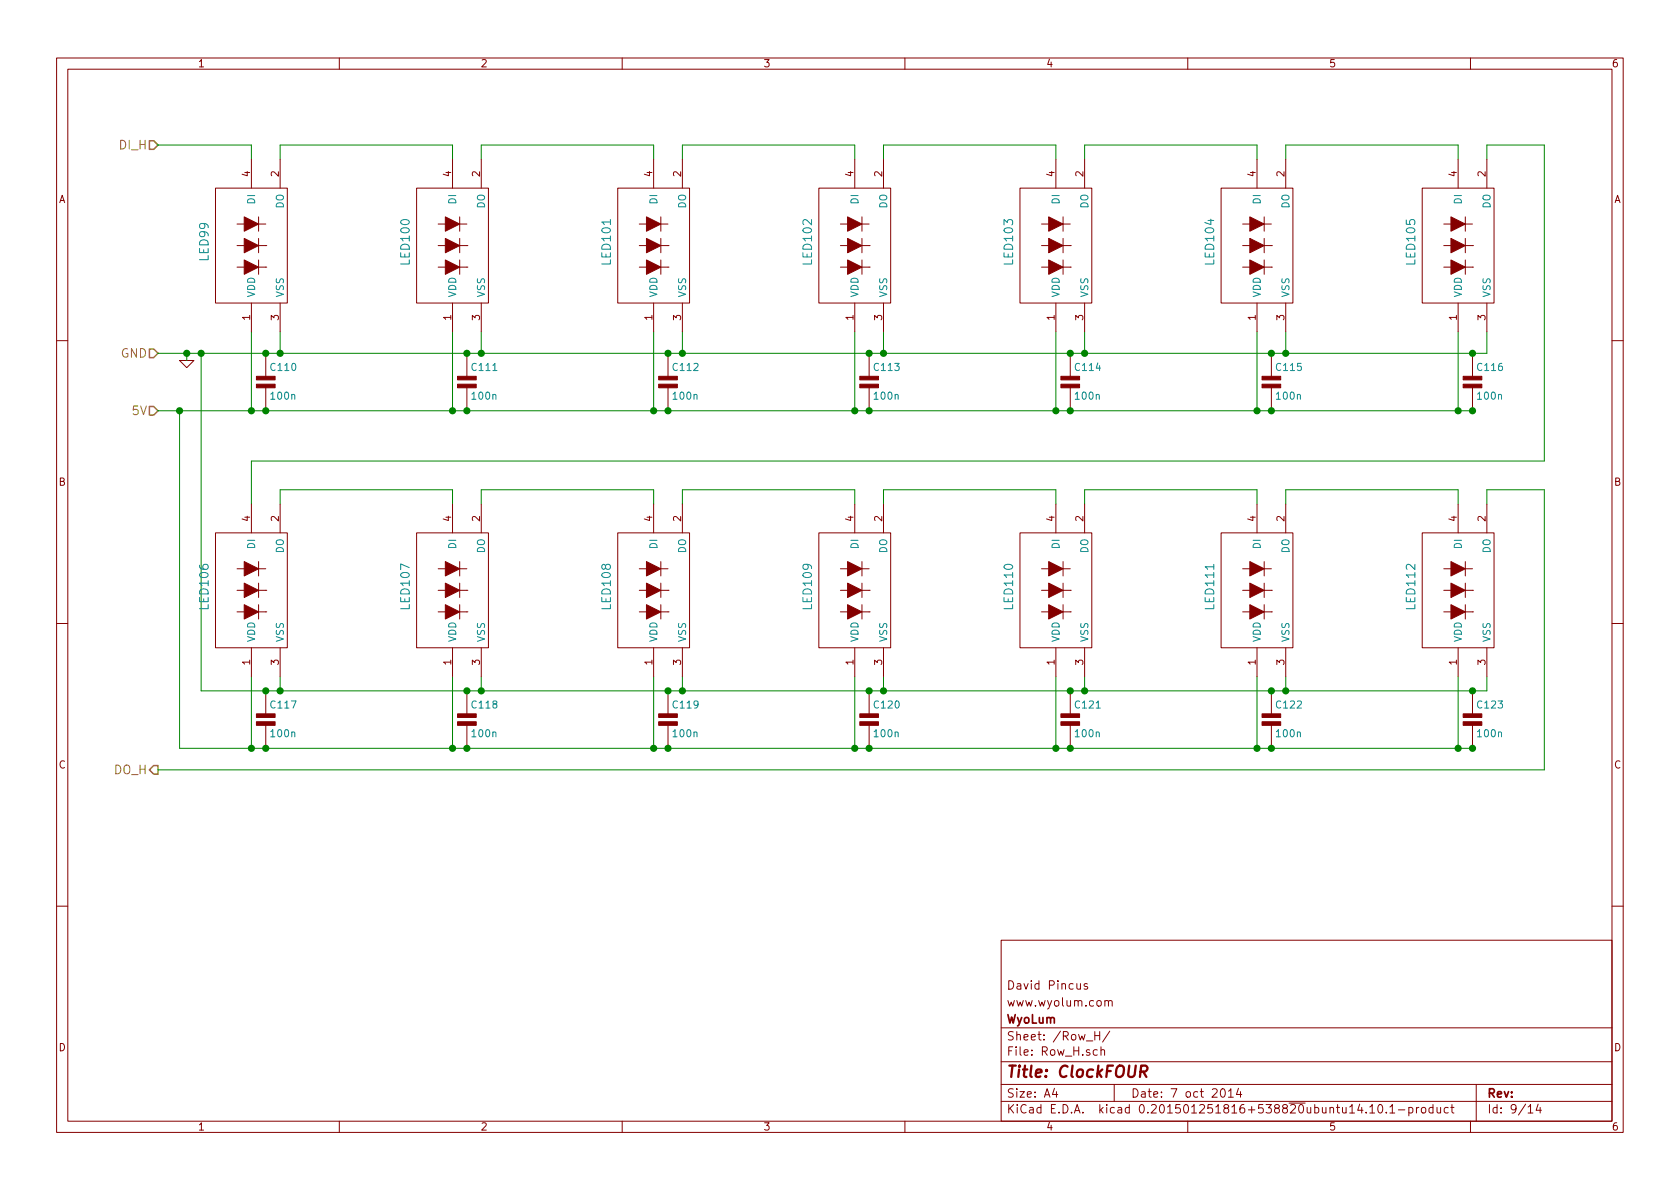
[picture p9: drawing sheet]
EESchema Schematic File Version 2
LIBS:ClockFOUR
LIBS:ClockFOUR-cache
EELAYER 25 0
EELAYER END
$Descr A4 11693 8268
encoding utf-8
Sheet 9 14
Title "ClockFOUR"
Date "7 oct 2014"
Rev ""
Comp "WyoLum"
Comment1 "www.wyolum.com"
Comment2 "David Pincus"
Comment3 ""
Comment4 ""
$EndDescr
Text HLabel 1100 5350 0    60   Output ~ 0
DO_H
Text HLabel 1100 2450 0    60   Input ~ 0
GND
Text HLabel 1100 1000 0    60   Input ~ 0
DI_H
Text HLabel 1100 2850 0    60   Input ~ 0
5V
$Comp
L GND #PWR018
U 1 1
P 1300 2500
F 0 "#PWR018" H 1300 2500 30  0001 C CNN
F 1 "GND" H 1300 2430 30  0001 C CNN
F 2 "" H 1300 2500 60  0001 C CNN
F 3 "" H 1300 2500 60  0001 C CNN
	1    1300 2500
	1    0    0    -1  
$EndComp
$Comp
L C2 C110
U 1 1
P 1850 2650
F 0 "C110" H 1875 2750 50  0000 L CNN
F 1 "100n" H 1875 2550 50  0000 L CNN
F 2 "C4_Pretty:c_0805_led" H 1850 2650 50  0001 C CNN
F 3 "" H 1850 2650 60  0001 C CNN
F 4 "CAP CER 0.1UF 25V 10% X7R 0805" H 1850 2850 60  0001 L CNN "Field4"
F 5 "100n, 25V" H 1850 2950 60  0001 L CNN "Field5"
F 6 "Surface Mount, MLCC" H 1850 3050 60  0001 L CNN "Field6"
F 7 "Kemet" H 1850 3150 60  0001 L CNN "Field7"
F 8 "C0805C104K3RACTU" H 1850 3250 60  0001 L CNN "Field8"
F 9 "Digikey" H 1850 3350 60  0001 L CNN "Field9"
F 10 "399-1168-1-ND" H 1850 3450 60  0001 L CNN "Field10"
F 11 "http://www.digikey.com/product-detail/en/C0805C104K3RACTU/399-1168-1-ND/411443" H 1850 3550 60  0001 L CNN "Field11"
	1    1850 2650
	1    0    0    -1  
$EndComp
Wire Wire Line
	1300 2450 1300 2500
Wire Wire Line
	1100 1000 1750 1000
Wire Wire Line
	1750 1000 1750 1100
Connection ~ 1300 2450
Wire Wire Line
	1950 1100 1950 1000
Wire Wire Line
	1950 1000 3150 1000
Wire Wire Line
	3150 1000 3150 1100
Wire Wire Line
	3350 1100 3350 1000
Wire Wire Line
	3350 1000 4550 1000
Wire Wire Line
	4550 1000 4550 1100
Wire Wire Line
	4750 1100 4750 1000
Wire Wire Line
	4750 1000 5950 1000
Wire Wire Line
	5950 1000 5950 1100
Wire Wire Line
	6150 1100 6150 1000
Wire Wire Line
	6150 1000 7350 1000
Wire Wire Line
	7350 1000 7350 1100
Wire Wire Line
	7550 1100 7550 1000
Wire Wire Line
	7550 1000 8750 1000
Wire Wire Line
	8750 1000 8750 1100
Wire Wire Line
	8950 1100 8950 1000
Wire Wire Line
	8950 1000 10150 1000
Wire Wire Line
	10150 1000 10150 1100
Wire Wire Line
	10350 1100 10350 1000
Wire Wire Line
	10350 1000 10750 1000
Wire Wire Line
	10750 3200 1750 3200
Wire Wire Line
	1750 3200 1750 3500
Wire Wire Line
	1950 3500 1950 3400
Wire Wire Line
	1950 3400 3150 3400
Wire Wire Line
	3150 3400 3150 3500
Wire Wire Line
	3350 3500 3350 3400
Wire Wire Line
	3350 3400 4550 3400
Wire Wire Line
	4550 3400 4550 3500
Wire Wire Line
	4750 3500 4750 3400
Wire Wire Line
	4750 3400 5950 3400
Wire Wire Line
	5950 3400 5950 3500
Wire Wire Line
	6150 3500 6150 3400
Wire Wire Line
	6150 3400 7350 3400
Wire Wire Line
	7350 3400 7350 3500
Wire Wire Line
	7550 3500 7550 3400
Wire Wire Line
	7550 3400 8750 3400
Wire Wire Line
	8750 3400 8750 3500
Wire Wire Line
	8950 3500 8950 3400
Wire Wire Line
	8950 3400 10150 3400
Wire Wire Line
	10150 3400 10150 3500
Wire Wire Line
	10350 3500 10350 3400
Wire Wire Line
	10350 3400 10750 3400
Wire Wire Line
	10750 3400 10750 5350
Wire Wire Line
	10750 5350 1100 5350
Wire Wire Line
	10750 1000 10750 3200
Wire Wire Line
	1100 2450 10350 2450
Wire Wire Line
	10350 2450 10350 2300
Wire Wire Line
	1100 2850 10250 2850
Wire Wire Line
	1950 2300 1950 2450
Connection ~ 1950 2450
Wire Wire Line
	3350 2300 3350 2450
Connection ~ 3350 2450
Wire Wire Line
	4750 2300 4750 2450
Connection ~ 4750 2450
Wire Wire Line
	6150 2300 6150 2450
Connection ~ 6150 2450
Wire Wire Line
	7550 2300 7550 2450
Connection ~ 7550 2450
Wire Wire Line
	8950 2300 8950 2450
Connection ~ 8950 2450
Wire Wire Line
	10150 2850 10150 2300
Wire Wire Line
	8750 2300 8750 2850
Connection ~ 8750 2850
Wire Wire Line
	7350 2300 7350 2850
Connection ~ 7350 2850
Wire Wire Line
	5950 2300 5950 2850
Connection ~ 5950 2850
Wire Wire Line
	4550 2300 4550 2850
Connection ~ 4550 2850
Wire Wire Line
	3150 2300 3150 2850
Connection ~ 3150 2850
Wire Wire Line
	1750 2300 1750 2850
Connection ~ 1750 2850
$Comp
L C2 C111
U 1 1
P 3250 2650
F 0 "C111" H 3275 2750 50  0000 L CNN
F 1 "100n" H 3275 2550 50  0000 L CNN
F 2 "C4_Pretty:c_0805_led" H 3250 2650 50  0001 C CNN
F 3 "" H 3250 2650 60  0001 C CNN
F 4 "CAP CER 0.1UF 25V 10% X7R 0805" H 3250 2850 60  0001 L CNN "Field4"
F 5 "100nF, 25V" H 3250 2950 60  0001 L CNN "Field5"
F 6 "Surface Mount, MLCC" H 3250 3050 60  0001 L CNN "Field6"
F 7 "Kemet" H 3250 3150 60  0001 L CNN "Field7"
F 8 "C0805C104K3RACTU" H 3250 3250 60  0001 L CNN "Field8"
F 9 "Digikey" H 3250 3350 60  0001 L CNN "Field9"
F 10 "399-1168-1-ND" H 3250 3450 60  0001 L CNN "Field10"
F 11 "http://www.digikey.com/product-detail/en/C0805C104K3RACTU/399-1168-1-ND/411443" H 3250 3550 60  0001 L CNN "Field11"
	1    3250 2650
	1    0    0    -1  
$EndComp
$Comp
L C2 C112
U 1 1
P 4650 2650
F 0 "C112" H 4675 2750 50  0000 L CNN
F 1 "100n" H 4675 2550 50  0000 L CNN
F 2 "C4_Pretty:c_0805_led" H 4650 2650 50  0001 C CNN
F 3 "" H 4650 2650 60  0001 C CNN
F 4 "CAP CER 0.1UF 25V 10% X7R 0805" H 4650 2850 60  0001 L CNN "Field4"
F 5 "100n, 25V" H 4650 2950 60  0001 L CNN "Field5"
F 6 "Surface Mount, MLCC" H 4650 3050 60  0001 L CNN "Field6"
F 7 "Kemet" H 4650 3150 60  0001 L CNN "Field7"
F 8 "C0805C104K3RACTU" H 4650 3250 60  0001 L CNN "Field8"
F 9 "Digikey" H 4650 3350 60  0001 L CNN "Field9"
F 10 "399-1168-1-ND" H 4650 3450 60  0001 L CNN "Field10"
F 11 "http://www.digikey.com/product-detail/en/C0805C104K3RACTU/399-1168-1-ND/411443" H 4650 3550 60  0001 L CNN "Field11"
	1    4650 2650
	1    0    0    -1  
$EndComp
$Comp
L C2 C113
U 1 1
P 6050 2650
F 0 "C113" H 6075 2750 50  0000 L CNN
F 1 "100n" H 6075 2550 50  0000 L CNN
F 2 "C4_Pretty:c_0805_led" H 6050 2650 50  0001 C CNN
F 3 "" H 6050 2650 60  0001 C CNN
F 4 "CAP CER 0.1UF 25V 10% X7R 0805" H 6050 2850 60  0001 L CNN "Field4"
F 5 "100nF, 25V" H 6050 2950 60  0001 L CNN "Field5"
F 6 "Surface Mount, MLCC" H 6050 3050 60  0001 L CNN "Field6"
F 7 "Kemet" H 6050 3150 60  0001 L CNN "Field7"
F 8 "C0805C104K3RACTU" H 6050 3250 60  0001 L CNN "Field8"
F 9 "Digikey" H 6050 3350 60  0001 L CNN "Field9"
F 10 "399-1168-1-ND" H 6050 3450 60  0001 L CNN "Field10"
F 11 "http://www.digikey.com/product-detail/en/C0805C104K3RACTU/399-1168-1-ND/411443" H 6050 3550 60  0001 L CNN "Field11"
	1    6050 2650
	1    0    0    -1  
$EndComp
$Comp
L C2 C114
U 1 1
P 7450 2650
F 0 "C114" H 7475 2750 50  0000 L CNN
F 1 "100n" H 7475 2550 50  0000 L CNN
F 2 "C4_Pretty:c_0805_led" H 7450 2650 50  0001 C CNN
F 3 "" H 7450 2650 60  0001 C CNN
F 4 "CAP CER 0.1UF 25V 10% X7R 0805" H 7450 2850 60  0001 L CNN "Field4"
F 5 "100n, 25V" H 7450 2950 60  0001 L CNN "Field5"
F 6 "Surface Mount, MLCC" H 7450 3050 60  0001 L CNN "Field6"
F 7 "Kemet" H 7450 3150 60  0001 L CNN "Field7"
F 8 "C0805C104K3RACTU" H 7450 3250 60  0001 L CNN "Field8"
F 9 "Digikey" H 7450 3350 60  0001 L CNN "Field9"
F 10 "399-1168-1-ND" H 7450 3450 60  0001 L CNN "Field10"
F 11 "http://www.digikey.com/product-detail/en/C0805C104K3RACTU/399-1168-1-ND/411443" H 7450 3550 60  0001 L CNN "Field11"
	1    7450 2650
	1    0    0    -1  
$EndComp
$Comp
L C2 C115
U 1 1
P 8850 2650
F 0 "C115" H 8875 2750 50  0000 L CNN
F 1 "100n" H 8875 2550 50  0000 L CNN
F 2 "C4_Pretty:c_0805_led" H 8850 2650 50  0001 C CNN
F 3 "" H 8850 2650 60  0001 C CNN
F 4 "CAP CER 0.1UF 25V 10% X7R 0805" H 8850 2850 60  0001 L CNN "Field4"
F 5 "100nF, 25V" H 8850 2950 60  0001 L CNN "Field5"
F 6 "Surface Mount, MLCC" H 8850 3050 60  0001 L CNN "Field6"
F 7 "Kemet" H 8850 3150 60  0001 L CNN "Field7"
F 8 "C0805C104K3RACTU" H 8850 3250 60  0001 L CNN "Field8"
F 9 "Digikey" H 8850 3350 60  0001 L CNN "Field9"
F 10 "399-1168-1-ND" H 8850 3450 60  0001 L CNN "Field10"
F 11 "http://www.digikey.com/product-detail/en/C0805C104K3RACTU/399-1168-1-ND/411443" H 8850 3550 60  0001 L CNN "Field11"
	1    8850 2650
	1    0    0    -1  
$EndComp
$Comp
L C2 C116
U 1 1
P 10250 2650
F 0 "C116" H 10275 2750 50  0000 L CNN
F 1 "100n" H 10275 2550 50  0000 L CNN
F 2 "C4_Pretty:c_0805_led" H 10250 2650 50  0001 C CNN
F 3 "" H 10250 2650 60  0001 C CNN
F 4 "CAP CER 0.1UF 25V 10% X7R 0805" H 10250 2850 60  0001 L CNN "Field4"
F 5 "100n, 25V" H 10250 2950 60  0001 L CNN "Field5"
F 6 "Surface Mount, MLCC" H 10250 3050 60  0001 L CNN "Field6"
F 7 "Kemet" H 10250 3150 60  0001 L CNN "Field7"
F 8 "C0805C104K3RACTU" H 10250 3250 60  0001 L CNN "Field8"
F 9 "Digikey" H 10250 3350 60  0001 L CNN "Field9"
F 10 "399-1168-1-ND" H 10250 3450 60  0001 L CNN "Field10"
F 11 "http://www.digikey.com/product-detail/en/C0805C104K3RACTU/399-1168-1-ND/411443" H 10250 3550 60  0001 L CNN "Field11"
	1    10250 2650
	1    0    0    -1  
$EndComp
Connection ~ 10150 2850
$Comp
L C2 C117
U 1 1
P 1850 5000
F 0 "C117" H 1875 5100 50  0000 L CNN
F 1 "100n" H 1875 4900 50  0000 L CNN
F 2 "C4_Pretty:c_0805_led" H 1850 5000 50  0001 C CNN
F 3 "" H 1850 5000 60  0001 C CNN
F 4 "CAP CER 0.1UF 25V 10% X7R 0805" H 1850 5200 60  0001 L CNN "Field4"
F 5 "100nF, 25V" H 1850 5300 60  0001 L CNN "Field5"
F 6 "Surface Mount, MLCC" H 1850 5400 60  0001 L CNN "Field6"
F 7 "Kemet" H 1850 5500 60  0001 L CNN "Field7"
F 8 "C0805C104K3RACTU" H 1850 5600 60  0001 L CNN "Field8"
F 9 "Digikey" H 1850 5700 60  0001 L CNN "Field9"
F 10 "399-1168-1-ND" H 1850 5800 60  0001 L CNN "Field10"
F 11 "http://www.digikey.com/product-detail/en/C0805C104K3RACTU/399-1168-1-ND/411443" H 1850 5900 60  0001 L CNN "Field11"
	1    1850 5000
	1    0    0    -1  
$EndComp
Wire Wire Line
	1400 2450 1400 4800
Wire Wire Line
	1400 4800 10350 4800
Wire Wire Line
	1950 4800 1950 4700
Wire Wire Line
	10350 4800 10350 4700
Connection ~ 1950 4800
Wire Wire Line
	8950 4800 8950 4700
Connection ~ 8950 4800
Wire Wire Line
	7550 4800 7550 4700
Connection ~ 7550 4800
Wire Wire Line
	6150 4800 6150 4700
Connection ~ 6150 4800
Wire Wire Line
	4750 4800 4750 4700
Connection ~ 4750 4800
Wire Wire Line
	3350 4800 3350 4700
Connection ~ 3350 4800
Connection ~ 1850 4800
Connection ~ 7450 2450
Connection ~ 8850 2450
Connection ~ 6050 2450
Connection ~ 6050 2850
Connection ~ 7450 2850
Connection ~ 8850 2850
Connection ~ 10250 2450
Connection ~ 10250 2850
Connection ~ 4650 2450
Connection ~ 4650 2850
Connection ~ 3250 2850
Connection ~ 3250 2450
Connection ~ 1850 2450
Connection ~ 1850 2850
Wire Wire Line
	1250 2850 1250 5200
Wire Wire Line
	1250 5200 10250 5200
Connection ~ 1250 2850
Wire Wire Line
	10150 4700 10150 5200
Connection ~ 1850 5200
Wire Wire Line
	8750 4700 8750 5200
Connection ~ 8750 5200
Wire Wire Line
	7350 4700 7350 5200
Connection ~ 7350 5200
Wire Wire Line
	5950 4700 5950 5200
Connection ~ 5950 5200
Wire Wire Line
	4550 4700 4550 5200
Connection ~ 4550 5200
Wire Wire Line
	3150 4700 3150 5200
Connection ~ 3150 5200
Wire Wire Line
	1750 4700 1750 5200
Connection ~ 1750 5200
$Comp
L C2 C118
U 1 1
P 3250 5000
F 0 "C118" H 3275 5100 50  0000 L CNN
F 1 "100n" H 3275 4900 50  0000 L CNN
F 2 "C4_Pretty:c_0805_led" H 3250 5000 50  0001 C CNN
F 3 "" H 3250 5000 60  0001 C CNN
F 4 "CAP CER 0.1UF 25V 10% X7R 0805" H 3250 5200 60  0001 L CNN "Field4"
F 5 "100n, 25V" H 3250 5300 60  0001 L CNN "Field5"
F 6 "Surface Mount, MLCC" H 3250 5400 60  0001 L CNN "Field6"
F 7 "Kemet" H 3250 5500 60  0001 L CNN "Field7"
F 8 "C0805C104K3RACTU" H 3250 5600 60  0001 L CNN "Field8"
F 9 "Digikey" H 3250 5700 60  0001 L CNN "Field9"
F 10 "399-1168-1-ND" H 3250 5800 60  0001 L CNN "Field10"
F 11 "http://www.digikey.com/product-detail/en/C0805C104K3RACTU/399-1168-1-ND/411443" H 3250 5900 60  0001 L CNN "Field11"
	1    3250 5000
	1    0    0    -1  
$EndComp
$Comp
L C2 C119
U 1 1
P 4650 5000
F 0 "C119" H 4675 5100 50  0000 L CNN
F 1 "100n" H 4675 4900 50  0000 L CNN
F 2 "C4_Pretty:c_0805_led" H 4650 5000 50  0001 C CNN
F 3 "" H 4650 5000 60  0001 C CNN
F 4 "CAP CER 0.1UF 25V 10% X7R 0805" H 4650 5200 60  0001 L CNN "Field4"
F 5 "100nF, 25V" H 4650 5300 60  0001 L CNN "Field5"
F 6 "Surface Mount, MLCC" H 4650 5400 60  0001 L CNN "Field6"
F 7 "Kemet" H 4650 5500 60  0001 L CNN "Field7"
F 8 "C0805C104K3RACTU" H 4650 5600 60  0001 L CNN "Field8"
F 9 "Digikey" H 4650 5700 60  0001 L CNN "Field9"
F 10 "399-1168-1-ND" H 4650 5800 60  0001 L CNN "Field10"
F 11 "http://www.digikey.com/product-detail/en/C0805C104K3RACTU/399-1168-1-ND/411443" H 4650 5900 60  0001 L CNN "Field11"
	1    4650 5000
	1    0    0    -1  
$EndComp
$Comp
L C2 C120
U 1 1
P 6050 5000
F 0 "C120" H 6075 5100 50  0000 L CNN
F 1 "100n" H 6075 4900 50  0000 L CNN
F 2 "C4_Pretty:c_0805_led" H 6050 5000 50  0001 C CNN
F 3 "" H 6050 5000 60  0001 C CNN
F 4 "CAP CER 0.1UF 25V 10% X7R 0805" H 6050 5200 60  0001 L CNN "Field4"
F 5 "100n, 25V" H 6050 5300 60  0001 L CNN "Field5"
F 6 "Surface Mount, MLCC" H 6050 5400 60  0001 L CNN "Field6"
F 7 "Kemet" H 6050 5500 60  0001 L CNN "Field7"
F 8 "C0805C104K3RACTU" H 6050 5600 60  0001 L CNN "Field8"
F 9 "Digikey" H 6050 5700 60  0001 L CNN "Field9"
F 10 "399-1168-1-ND" H 6050 5800 60  0001 L CNN "Field10"
F 11 "http://www.digikey.com/product-detail/en/C0805C104K3RACTU/399-1168-1-ND/411443" H 6050 5900 60  0001 L CNN "Field11"
	1    6050 5000
	1    0    0    -1  
$EndComp
$Comp
L C2 C121
U 1 1
P 7450 5000
F 0 "C121" H 7475 5100 50  0000 L CNN
F 1 "100n" H 7475 4900 50  0000 L CNN
F 2 "C4_Pretty:c_0805_led" H 7450 5000 50  0001 C CNN
F 3 "" H 7450 5000 60  0001 C CNN
F 4 "CAP CER 0.1UF 25V 10% X7R 0805" H 7450 5200 60  0001 L CNN "Field4"
F 5 "100nF, 25V" H 7450 5300 60  0001 L CNN "Field5"
F 6 "Surface Mount, MLCC" H 7450 5400 60  0001 L CNN "Field6"
F 7 "Kemet" H 7450 5500 60  0001 L CNN "Field7"
F 8 "C0805C104K3RACTU" H 7450 5600 60  0001 L CNN "Field8"
F 9 "Digikey" H 7450 5700 60  0001 L CNN "Field9"
F 10 "399-1168-1-ND" H 7450 5800 60  0001 L CNN "Field10"
F 11 "http://www.digikey.com/product-detail/en/C0805C104K3RACTU/399-1168-1-ND/411443" H 7450 5900 60  0001 L CNN "Field11"
	1    7450 5000
	1    0    0    -1  
$EndComp
$Comp
L C2 C122
U 1 1
P 8850 5000
F 0 "C122" H 8875 5100 50  0000 L CNN
F 1 "100n" H 8875 4900 50  0000 L CNN
F 2 "C4_Pretty:c_0805_led" H 8850 5000 50  0001 C CNN
F 3 "" H 8850 5000 60  0001 C CNN
F 4 "CAP CER 0.1UF 25V 10% X7R 0805" H 8850 5200 60  0001 L CNN "Field4"
F 5 "100n, 25V" H 8850 5300 60  0001 L CNN "Field5"
F 6 "Surface Mount, MLCC" H 8850 5400 60  0001 L CNN "Field6"
F 7 "Kemet" H 8850 5500 60  0001 L CNN "Field7"
F 8 "C0805C104K3RACTU" H 8850 5600 60  0001 L CNN "Field8"
F 9 "Digikey" H 8850 5700 60  0001 L CNN "Field9"
F 10 "399-1168-1-ND" H 8850 5800 60  0001 L CNN "Field10"
F 11 "http://www.digikey.com/product-detail/en/C0805C104K3RACTU/399-1168-1-ND/411443" H 8850 5900 60  0001 L CNN "Field11"
	1    8850 5000
	1    0    0    -1  
$EndComp
$Comp
L C2 C123
U 1 1
P 10250 5000
F 0 "C123" H 10275 5100 50  0000 L CNN
F 1 "100n" H 10275 4900 50  0000 L CNN
F 2 "C4_Pretty:c_0805_led" H 10250 5000 50  0001 C CNN
F 3 "" H 10250 5000 60  0001 C CNN
F 4 "CAP CER 0.1UF 25V 10% X7R 0805" H 10250 5200 60  0001 L CNN "Field4"
F 5 "100nF, 25V" H 10250 5300 60  0001 L CNN "Field5"
F 6 "Surface Mount, MLCC" H 10250 5400 60  0001 L CNN "Field6"
F 7 "Kemet" H 10250 5500 60  0001 L CNN "Field7"
F 8 "C0805C104K3RACTU" H 10250 5600 60  0001 L CNN "Field8"
F 9 "Digikey" H 10250 5700 60  0001 L CNN "Field9"
F 10 "399-1168-1-ND" H 10250 5800 60  0001 L CNN "Field10"
F 11 "http://www.digikey.com/product-detail/en/C0805C104K3RACTU/399-1168-1-ND/411443" H 10250 5900 60  0001 L CNN "Field11"
	1    10250 5000
	1    0    0    -1  
$EndComp
Connection ~ 10250 5200
Connection ~ 10250 4800
Connection ~ 8850 5200
Connection ~ 8850 4800
Connection ~ 7450 4800
Connection ~ 7450 5200
Connection ~ 6050 5200
Connection ~ 6050 4800
Connection ~ 4650 4800
Connection ~ 4650 5200
Connection ~ 3250 5200
Connection ~ 3250 4800
Connection ~ 1400 2450
Connection ~ 10150 5200
$Comp
L WS2812B LED99
U 1 1
P 1675 1675
F 0 "LED99" V 1425 1675 60  0000 C CNN
F 1 "WS2812B" V 2075 1675 60  0001 C CNN
F 2 "C4_Pretty:RGB_WS2811B" H 1675 1675 60  0001 C CNN
F 3 "~" H 1675 1675 60  0000 C CNN
	1    1675 1675
	1    0    0    -1  
$EndComp
$Comp
L WS2812B LED100
U 1 1
P 3075 1675
F 0 "LED100" V 2825 1675 60  0000 C CNN
F 1 "WS2812B" V 3475 1675 60  0001 C CNN
F 2 "C4_Pretty:RGB_WS2811B" H 3075 1675 60  0001 C CNN
F 3 "~" H 3075 1675 60  0000 C CNN
	1    3075 1675
	1    0    0    -1  
$EndComp
$Comp
L WS2812B LED101
U 1 1
P 4475 1675
F 0 "LED101" V 4225 1675 60  0000 C CNN
F 1 "WS2812B" V 4875 1675 60  0001 C CNN
F 2 "C4_Pretty:RGB_WS2811B" H 4475 1675 60  0001 C CNN
F 3 "~" H 4475 1675 60  0000 C CNN
	1    4475 1675
	1    0    0    -1  
$EndComp
$Comp
L WS2812B LED102
U 1 1
P 5875 1675
F 0 "LED102" V 5625 1675 60  0000 C CNN
F 1 "WS2812B" V 6275 1675 60  0001 C CNN
F 2 "C4_Pretty:RGB_WS2811B" H 5875 1675 60  0001 C CNN
F 3 "~" H 5875 1675 60  0000 C CNN
	1    5875 1675
	1    0    0    -1  
$EndComp
$Comp
L WS2812B LED103
U 1 1
P 7275 1675
F 0 "LED103" V 7025 1675 60  0000 C CNN
F 1 "WS2812B" V 7675 1675 60  0001 C CNN
F 2 "C4_Pretty:RGB_WS2811B" H 7275 1675 60  0001 C CNN
F 3 "~" H 7275 1675 60  0000 C CNN
	1    7275 1675
	1    0    0    -1  
$EndComp
$Comp
L WS2812B LED104
U 1 1
P 8675 1675
F 0 "LED104" V 8425 1675 60  0000 C CNN
F 1 "WS2812B" V 9075 1675 60  0001 C CNN
F 2 "C4_Pretty:RGB_WS2811B" H 8675 1675 60  0001 C CNN
F 3 "~" H 8675 1675 60  0000 C CNN
	1    8675 1675
	1    0    0    -1  
$EndComp
$Comp
L WS2812B LED105
U 1 1
P 10075 1675
F 0 "LED105" V 9825 1675 60  0000 C CNN
F 1 "WS2812B" V 10475 1675 60  0001 C CNN
F 2 "C4_Pretty:RGB_WS2811B" H 10075 1675 60  0001 C CNN
F 3 "~" H 10075 1675 60  0000 C CNN
	1    10075 1675
	1    0    0    -1  
$EndComp
$Comp
L WS2812B LED106
U 1 1
P 1675 4075
F 0 "LED106" V 1425 4075 60  0000 C CNN
F 1 "WS2812B" V 2075 4075 60  0001 C CNN
F 2 "C4_Pretty:RGB_WS2811B" H 1675 4075 60  0001 C CNN
F 3 "~" H 1675 4075 60  0000 C CNN
	1    1675 4075
	1    0    0    -1  
$EndComp
$Comp
L WS2812B LED107
U 1 1
P 3075 4075
F 0 "LED107" V 2825 4075 60  0000 C CNN
F 1 "WS2812B" V 3475 4075 60  0001 C CNN
F 2 "C4_Pretty:RGB_WS2811B" H 3075 4075 60  0001 C CNN
F 3 "~" H 3075 4075 60  0000 C CNN
	1    3075 4075
	1    0    0    -1  
$EndComp
$Comp
L WS2812B LED108
U 1 1
P 4475 4075
F 0 "LED108" V 4225 4075 60  0000 C CNN
F 1 "WS2812B" V 4875 4075 60  0001 C CNN
F 2 "C4_Pretty:RGB_WS2811B" H 4475 4075 60  0001 C CNN
F 3 "~" H 4475 4075 60  0000 C CNN
	1    4475 4075
	1    0    0    -1  
$EndComp
$Comp
L WS2812B LED109
U 1 1
P 5875 4075
F 0 "LED109" V 5625 4075 60  0000 C CNN
F 1 "WS2812B" V 6275 4075 60  0001 C CNN
F 2 "C4_Pretty:RGB_WS2811B" H 5875 4075 60  0001 C CNN
F 3 "~" H 5875 4075 60  0000 C CNN
	1    5875 4075
	1    0    0    -1  
$EndComp
$Comp
L WS2812B LED110
U 1 1
P 7275 4075
F 0 "LED110" V 7025 4075 60  0000 C CNN
F 1 "WS2812B" V 7675 4075 60  0001 C CNN
F 2 "C4_Pretty:RGB_WS2811B" H 7275 4075 60  0001 C CNN
F 3 "~" H 7275 4075 60  0000 C CNN
	1    7275 4075
	1    0    0    -1  
$EndComp
$Comp
L WS2812B LED111
U 1 1
P 8675 4075
F 0 "LED111" V 8425 4075 60  0000 C CNN
F 1 "WS2812B" V 9075 4075 60  0001 C CNN
F 2 "C4_Pretty:RGB_WS2811B" H 8675 4075 60  0001 C CNN
F 3 "~" H 8675 4075 60  0000 C CNN
	1    8675 4075
	1    0    0    -1  
$EndComp
$Comp
L WS2812B LED112
U 1 1
P 10075 4075
F 0 "LED112" V 9825 4075 60  0000 C CNN
F 1 "WS2812B" V 10475 4075 60  0001 C CNN
F 2 "C4_Pretty:RGB_WS2811B" H 10075 4075 60  0001 C CNN
F 3 "~" H 10075 4075 60  0000 C CNN
	1    10075 4075
	1    0    0    -1  
$EndComp
$EndSCHEMATC
